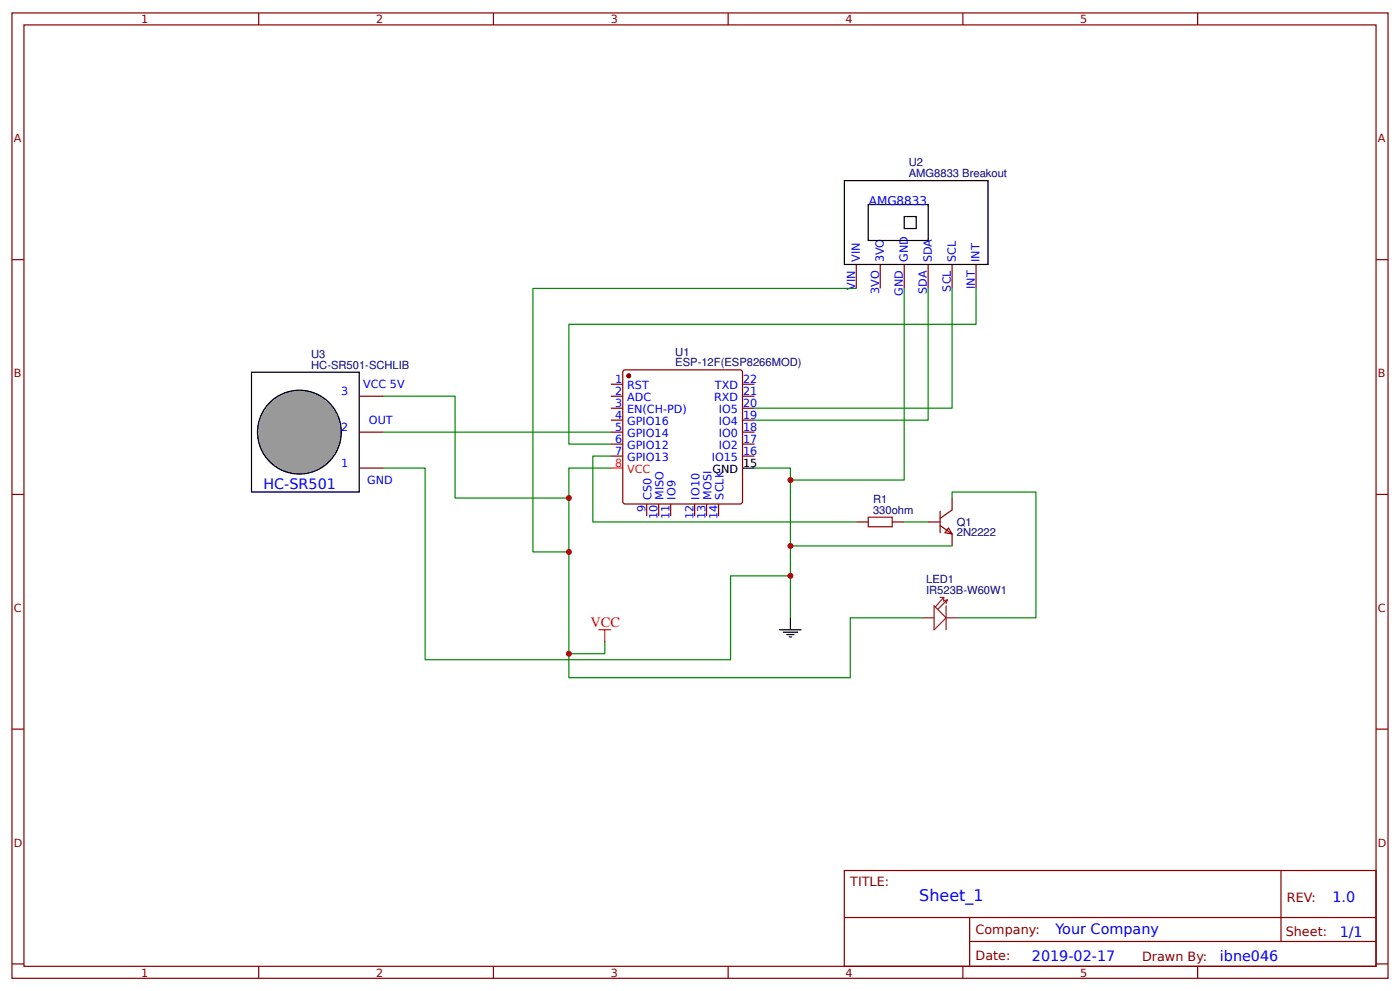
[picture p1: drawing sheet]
<svg xmlns="http://www.w3.org/2000/svg" width="309mm" height="219mm" viewBox="0 0 309 219" stroke-linecap="round" stroke-linejoin="round" font-family="sans-serif">
<g fill="none" stroke="#800" stroke-width=".26">
<path d="M2.6 2.9h304.1v213.2h-304.1zM5.3 5.5h298.7v208h-298.7zM57.1 2.9v2.6M109 2.9v2.6M160.9 2.9v2.6M212.7 2.9v2.6M264.6 2.9v2.6M2.6 57.4h2.7M189.2 58.4v5.3M194.5 58.4v5.3M199.8 58.4v5.3M205.1 58.4v5.3"/>
<path d="M210.3 58.4v5.3M215.6 58.4v5.3M304 57.4h2.7M79.4 87.5h5.3M79.4 95.5h5.3M134.9 84.9h2.7M134.9 87.5h2.7M134.9 90.2h2.7M134.9 92.8h2.7M134.9 95.5h2.7M134.9 98.1h2.7M137.7 82l.4-.3h25.4l.5 .3v28.8l-.2 .5h-25.7l-.4-.2z"/>
<path d="M164 84.9h2.7M164 87.5h2.7M164 90.2h2.7M164 92.8h2.7M164 95.5h2.7M164 98.1h2.7M2.6 109.2h2.7M79.4 103.4h5.3M134.9 100.8h2.7M142.9 111.3v2.7M145.5 111.3v2.7M148.2 111.3v2.7"/>
<path d="M153.5 111.3v2.7M156.1 111.3v2.7M158.7 111.3v2.7M164 100.8h2.7M304 109.2h2.7M2.6 161.1h2.7M304 161.1h2.7M186.5 192.3h117.5v21.2h-117.5zM283 192.3v15.7M2.6 212.9h2.7M57.1 213.5v2.6M109 213.5v2.6"/>
<path d="M160.9 213.5v2.6M186.6 202.7h117.3M212.7 213.5v2.6M214.2 208h89.7M214.2 202.7v10.6M264.6 213.5v2.6M304 212.9h2.7"/>
</g>
<circle cx="138.9" cy="83" r=".4" fill="#800" stroke="#800" stroke-width=".26"/>
<path d="M134.9 103.4h2.7" fill="none" stroke="#f00" stroke-width=".26"/>
<path d="M186.5 39.9h31.8v18.5h-31.8zM191.8 45.2h13.3v7.9h-13.3zM199.8 47.8h2.6v2.7h-2.6zM55.6 82.2h23.8v26.5h-23.8zM164 103.4h2.7" fill="none" stroke="#000" stroke-width=".26"/>
<circle cx="66.1" cy="95.5" r="9.3" fill="#999" stroke="#000" stroke-width=".26"/>
<path d="M203.7 136.5h2.7M206.4 133.8l2.6 2.7-2.6 2.6zM207.7 132h.8M208.5 132l-1.9 2.1M208.5 132v.8l.8-.3M209 133.8v5.3M209 136.5h2.7M209.3 132.5l-2.1 2.1M209.3 132.5l-.3 .8" fill="none" stroke="#8d2323" stroke-width=".26"/>
<path d="M189.2 115.3h2.6M197.1 115.3h2.7M205.1 115.3h2.6M207.7 116.1l2.6 1.9v2.6M207.7 112.9v4.8M209.5 116.6l.8 1.4-1.5-.3zM210.3 110v2.7l-2.6 1.8" fill="none" stroke="#800" stroke-width=".26"/>
<path d="M132.3 139.1h2.6M133.6 139.1v2.7" fill="none" stroke="#f00" stroke-width=".26"/>
<path d="M172.2 139.1h4.8M173 139.6h3.2M174.6 136.5v2.6M173.8 140.2h1.6M174.4 140.7h.5" fill="none" stroke="#000" stroke-width=".26"/>
<g fill="none" stroke="#080" stroke-width=".26">
<path d="M189.2 63.7h-71.5v58.2h8M199.8 63.7v42.3h-25.2M205.1 63.7v29.1h-38.4M210.3 63.7v26.5h-43.6M215.6 63.7v7.9h-89.9v26.5h9.2M84.7 87.5h15.8v22.5h25.2M84.7 95.5h50.2M84.7 103.4h9.2v42.3h67.5v-18.5h13.2M134.9 103.4h-9.2v41h7.9v-2.6M134.9 100.8h-3.9v14.5h58.2M166.7 103.4h7.9v33.1M199.8 115.3h5.3"/>
<path d="M210.3 110v-1.3h18.6v27.8h-17.2M174.6 120.6h35.7M203.7 136.5h-15.8v13.2h-62.2v-5.3"/>
</g>
<path d="M191.8 114.2h5.3v2.2h-5.3z" fill="none" stroke="#a00000" stroke-width=".26"/>
<g fill="#c00">
<circle cx="125.7" cy="144.4" r=".66"/>
<circle cx="174.6" cy="106" r=".66"/>
<circle cx="125.7" cy="110" r=".66"/>
<circle cx="174.6" cy="127.2" r=".66"/>
<circle cx="125.7" cy="121.9" r=".66"/>
<circle cx="174.6" cy="120.6" r=".66"/>
</g>
<text font-size="3.5" fill="#00f" x="203.1" y="199.1">Sheet_1</text>
<g font-size="3.2" fill="#00f">
<text x="58.2" y="108">HC-SR501</text>
<text x="294.4" y="199.2">1.0</text>
<text x="233.2" y="206.4">Your Company</text>
<text x="296" y="207">1/1</text>
<text x="228" y="212.3">2019-02-17</text>
<text x="269.5" y="212.2">ibne046</text>
</g>
<text font-size="3.2" fill="#f00" x="130.4" y="138.6">VCC</text>
<g font-size="2.8" fill="#800">
<text x="187.9" y="195.7">TITLE:</text>
<text x="284.3" y="199.2">REV:</text>
<text x="215.5" y="206.4">Company:</text>
<text x="284.1" y="206.9">Sheet:</text>
<text x="215.5" y="212.1">Date:</text>
<text x="252.3" y="212.2">Drawn By:</text>
</g>
<text font-size="2.6" fill="#00f" x="192" y="45.2">AMG8833</text>
<g font-size="2.5" fill="#800">
<text x="31.2" y="5.1">1</text>
<text x="83.1" y="5.1">2</text>
<text x="134.9" y="5.1">3</text>
<text x="186.8" y="5.1">4</text>
<text x="238.7" y="5.1">5</text>
<text x="3" y="31.4">A</text>
<text x="304.4" y="31.4">A</text>
<text x="3" y="83.3">B</text>
<text x="304.4" y="83.3">B</text>
<text x="3" y="135.1">C</text>
<text x="304.4" y="135.1">C</text>
<text x="3" y="187">D</text>
<text x="304.4" y="187">D</text>
<text x="31.2" y="215.7">1</text>
<text x="83.1" y="215.7">2</text>
<text x="134.9" y="215.7">3</text>
<text x="186.8" y="215.7">4</text>
<text x="238.7" y="215.7">5</text>
</g>
<g font-size="2.5" fill="#000080">
<text x="200.8" y="39.1">AMG8833 Breakout</text>
<text x="200.8" y="36.8">U2</text>
<text x="68.8" y="81.4">HC-SR501-SCHLIB</text>
<text x="68.8" y="79.1">U3</text>
<text x="149.2" y="80.9">ESP-12F(ESP8266MOD)</text>
<text x="149.2" y="78.6">U1</text>
<text x="192.9" y="113.4">330ohm</text>
<text x="192.9" y="111">R1</text>
<text x="211.4" y="118.5">2N2222</text>
<text x="211.4" y="116.1">Q1</text>
<text x="204.6" y="131.2">IR523B-W60W1</text>
<text x="204.6" y="128.8">LED1</text>
</g>
<g font-size="2.5" fill="#00f">
<text x="190" y="57.9" transform="rotate(-90 190 57.9)">VIN</text>
<text x="195.3" y="57.9" transform="rotate(-90 195.3 57.9)">3VO</text>
<text x="200.6" y="57.9" transform="rotate(-90 200.6 57.9)">GND</text>
<text x="205.8" y="57.9" transform="rotate(-90 205.8 57.9)">SDA</text>
<text x="211.1" y="57.9" transform="rotate(-90 211.1 57.9)">SCL</text>
<text x="216.4" y="57.9" transform="rotate(-90 216.4 57.9)">INT</text>
<text x="188.9" y="64" transform="rotate(-90 188.9 64)">VIN</text>
<text x="194.2" y="64.9" transform="rotate(-90 194.2 64.9)">3VO</text>
<text x="199.5" y="65.4" transform="rotate(-90 199.5 65.4)">GND</text>
<text x="204.8" y="64.9" transform="rotate(-90 204.8 64.9)">SDA</text>
<text x="210.1" y="64.4" transform="rotate(-90 210.1 64.4)">SCL</text>
<text x="215.4" y="63.8" transform="rotate(-90 215.4 63.8)">INT</text>
<text x="75.4" y="87.3">3</text>
<text x="80.2" y="85.7">VCC 5V</text>
<text x="135.9" y="84.6">1</text>
<text x="135.9" y="87.3">2</text>
<text x="135.9" y="89.9">3</text>
<text x="138.6" y="85.9">RST</text>
<text x="138.6" y="88.6">ADC</text>
<text x="157.8" y="88.6">RXD</text>
<text x="158" y="85.9">TXD</text>
<text x="164.2" y="89.9">20</text>
<text x="164.2" y="87.3">21</text>
<text x="164.2" y="84.6">22</text>
<text x="75.4" y="95.2">2</text>
<text x="81.5" y="93.6">OUT</text>
<text x="135.9" y="92.6">4</text>
<text x="135.9" y="95.2">5</text>
<text x="138.6" y="91.2">EN(CH-PD)</text>
<text x="138.6" y="93.9">GPIO16</text>
<text x="158.8" y="93.9">IO4</text>
<text x="158.8" y="91.2">IO5</text>
<text x="164.2" y="95.2">18</text>
<text x="164.2" y="92.6">19</text>
<text x="135.9" y="97.8">6</text>
<text x="135.9" y="100.5">7</text>
<text x="138.6" y="96.5">GPIO14</text>
<text x="138.6" y="99.2">GPIO12</text>
<text x="138.6" y="101.8">GPIO13</text>
<text x="157.2" y="101.8">IO15</text>
<text x="158.8" y="99.2">IO2</text>
<text x="158.8" y="96.5">IO0</text>
<text x="164.2" y="100.5">16</text>
<text x="164.2" y="97.8">17</text>
<text x="75.4" y="103.1">1</text>
<text x="81.1" y="106.8">GND</text>
<text x="142.6" y="113" transform="rotate(-90 142.6 113)">9</text>
<text x="143.9" y="110.4" transform="rotate(-90 143.9 110.4)">CS0</text>
<text x="146.6" y="110.4" transform="rotate(-90 146.6 110.4)">MISO</text>
<text x="149.2" y="110.4" transform="rotate(-90 149.2 110.4)">IO9</text>
<text x="154.5" y="110.4" transform="rotate(-90 154.5 110.4)">IO10</text>
<text x="157.2" y="110.4" transform="rotate(-90 157.2 110.4)">MOSI</text>
<text x="159.8" y="110.4" transform="rotate(-90 159.8 110.4)">SCLK</text>
<text x="145.3" y="114.6" transform="rotate(-90 145.3 114.6)">10</text>
<text x="147.9" y="114.6" transform="rotate(-90 147.9 114.6)">11</text>
<text x="153.2" y="114.6" transform="rotate(-90 153.2 114.6)">12</text>
<text x="155.8" y="114.6" transform="rotate(-90 155.8 114.6)">13</text>
<text x="158.5" y="114.6" transform="rotate(-90 158.5 114.6)">14</text>
</g>
<g font-size="2.5" fill="#f00">
<text x="135.9" y="103.1">8</text>
<text x="138.6" y="104.5">VCC</text>
</g>
<g font-size="2.5">
<text x="157.4" y="104.5">GND</text>
<text x="164.2" y="103.1">15</text>
</g>
</svg>
